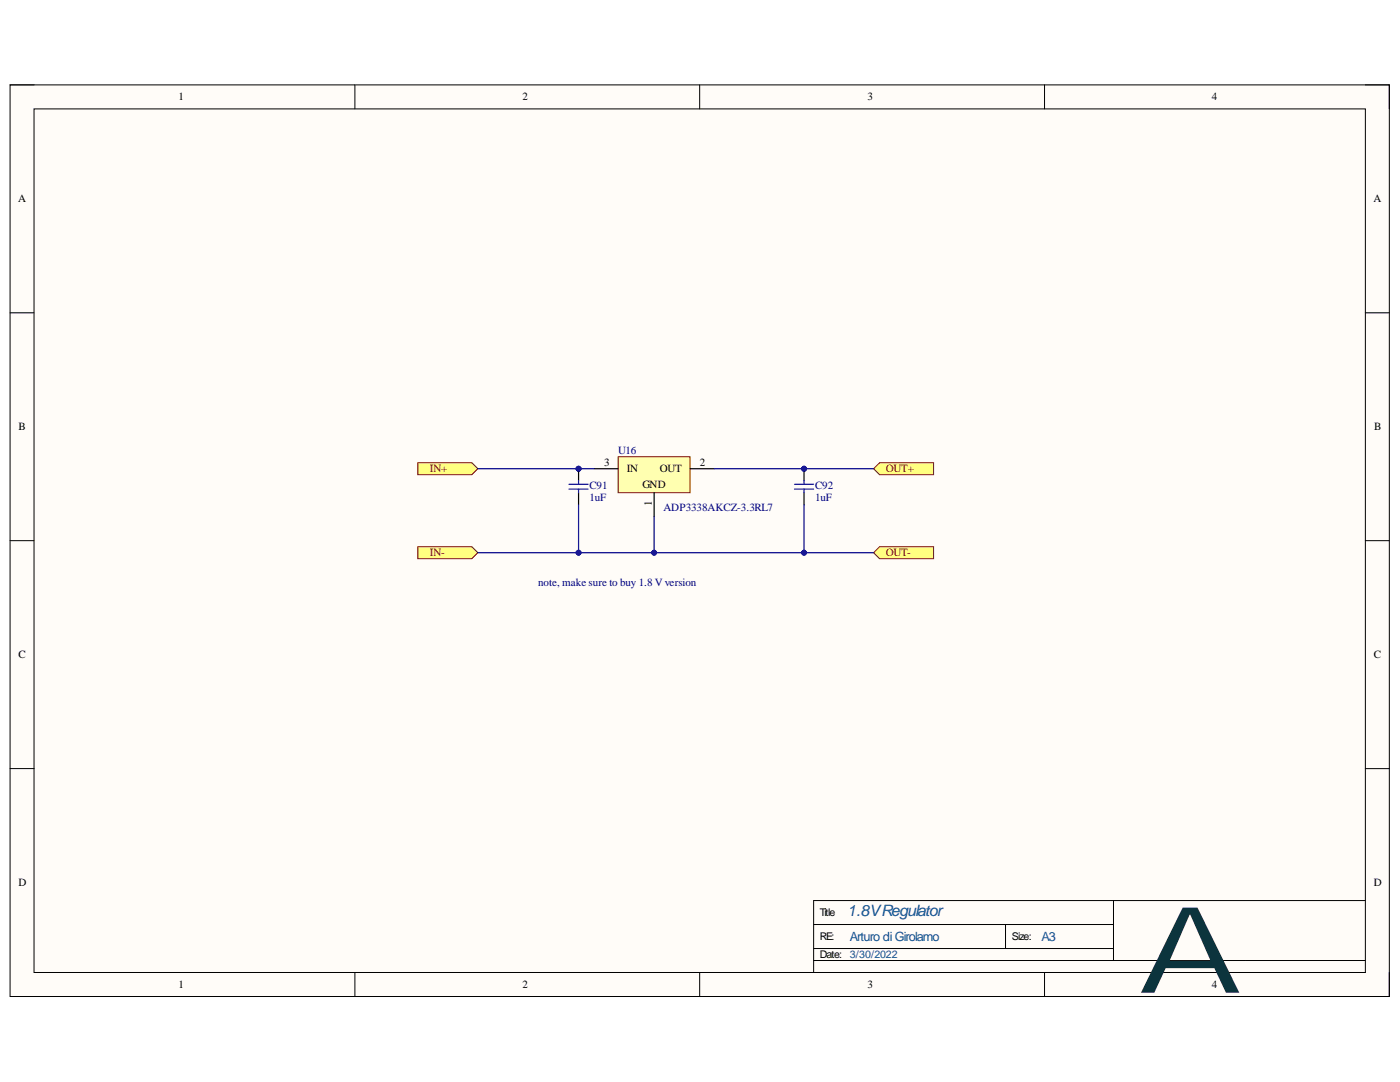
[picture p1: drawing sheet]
<svg xmlns="http://www.w3.org/2000/svg" width="279mm" height="216mm" viewBox="0 0 279 216" stroke-linecap="round" stroke-linejoin="round" font-family="sans-serif">
<path d="M2 16.9h275.3v181.9h-275.3z" fill-rule="evenodd" fill="#fffcf8"/>
<path d="M2 16.9h275.3v181.9h-275.3z" fill="none" stroke="#000" stroke-width=".2"/>
<path d="M6.8 21.7h265.7v172.3h-265.7z" fill-rule="evenodd" fill="#fffcf8"/>
<g fill="none" stroke="#000" stroke-width=".2">
<path d="M2 16.9h4.8M70.8 16.9v4.8M139.6 16.9v4.8M208.5 16.9v4.8M272.5 16.9h4.8v4.8M6.8 21.7h265.7v172.3h-265.7zM2 62.4h4.8M272.5 62.4h4.8M2 107.9h4.8M272.5 107.9h4.8M2 153.4h4.8M272.5 153.4h4.8"/>
<path d="M222.2 179.7v12M272.5 179.7h-110.1v14.3M70.8 194v4.8M139.6 194v4.8M162.4 184.5h59.8M162.4 191.7h110.1M162.4 189.3h59.8M200.7 184.5v4.8M208.5 194v4.8M277.3 194v4.8"/>
</g>
<path d="M123.4 91.1h14.3v7.2h-14.3z" fill-rule="evenodd" fill="#ffffb0"/>
<path d="M123.4 91.1h14.3v7.2h-14.3z" fill="none" stroke="#800000" stroke-width=".2"/>
<path d="M118.6 93.5h4.8M130.5 98.3v4.8M137.7 93.5h4.8" fill="none" stroke="#000" stroke-width=".24"/>
<circle cx="115.5" cy="93.5" r=".48" fill="#000080"/>
<circle cx="115.5" cy="93.5" r=".48" fill="none" stroke="#000080" stroke-width=".2"/>
<path d="M115.5 93.5v2.4M115.5 98.3v2.4" fill="none" stroke="#000" stroke-width=".24"/>
<circle cx="115.5" cy="93.5" r=".48" fill="#000080"/>
<circle cx="115.5" cy="93.5" r=".48" fill="none" stroke="#000080" stroke-width=".2"/>
<path d="M113.5 96.6h3.9M113.5 97.6h3.9M115.5 95.9v.7M115.5 97.6v.7" fill="none" stroke="#00f" stroke-width=".24"/>
<circle cx="160.5" cy="93.5" r=".48" fill="#000080"/>
<circle cx="160.5" cy="93.5" r=".48" fill="none" stroke="#000080" stroke-width=".2"/>
<path d="M160.5 93.5v2.4M160.5 98.3v2.4" fill="none" stroke="#000" stroke-width=".24"/>
<circle cx="160.5" cy="93.5" r=".48" fill="#000080"/>
<circle cx="160.5" cy="93.5" r=".48" fill="none" stroke="#000080" stroke-width=".2"/>
<path d="M158.5 96.6h3.9M158.5 97.6h3.9M160.5 95.9v.7M160.5 97.6v.7" fill="none" stroke="#00f" stroke-width=".24"/>
<path d="M83.4 92.3h10.8l1.2 1.2-1.2 1.2h-10.8z" fill-rule="evenodd" fill="#ffff80"/>
<path d="M83.4 92.3h10.8l1.2 1.2-1.2 1.2h-10.8z" fill="none" stroke="#800000" stroke-width=".2"/>
<path d="M174.3 110.3l1.2-1.2h10.8v2.4h-10.8z" fill-rule="evenodd" fill="#ffff80"/>
<path d="M174.3 110.3l1.2-1.2h10.8v2.4h-10.8z" fill="none" stroke="#800000" stroke-width=".2"/>
<path d="M174.3 93.5l1.2-1.2h10.8v2.4h-10.8z" fill-rule="evenodd" fill="#ffff80"/>
<path d="M174.3 93.5l1.2-1.2h10.8v2.4h-10.8z" fill="none" stroke="#800000" stroke-width=".2"/>
<path d="M83.4 109.1h10.8l1.2 1.2-1.2 1.2h-10.8z" fill-rule="evenodd" fill="#ffff80"/>
<path d="M83.4 109.1h10.8l1.2 1.2-1.2 1.2h-10.8z" fill="none" stroke="#800000" stroke-width=".2"/>
<path d="M142.5 93.5h31.8" fill="none" stroke="#000080" stroke-width=".24"/>
<circle cx="160.5" cy="93.5" r=".48" fill="#000080"/>
<circle cx="160.5" cy="93.5" r=".48" fill="none" stroke="#000080" stroke-width=".2"/>
<path d="M95.4 110.3h78.9" fill="none" stroke="#000080" stroke-width=".24"/>
<circle cx="115.5" cy="110.3" r=".48" fill="#000080"/>
<circle cx="115.5" cy="110.3" r=".48" fill="none" stroke="#000080" stroke-width=".2"/>
<circle cx="130.5" cy="110.3" r=".48" fill="#000080"/>
<circle cx="130.5" cy="110.3" r=".48" fill="none" stroke="#000080" stroke-width=".2"/>
<circle cx="160.5" cy="110.3" r=".48" fill="#000080"/>
<circle cx="160.5" cy="110.3" r=".48" fill="none" stroke="#000080" stroke-width=".2"/>
<path d="M95.4 93.5h23.2" fill="none" stroke="#000080" stroke-width=".24"/>
<circle cx="115.5" cy="93.5" r=".48" fill="#000080"/>
<circle cx="115.5" cy="93.5" r=".48" fill="none" stroke="#000080" stroke-width=".2"/>
<path d="M115.5 100.7v9.6" fill="none" stroke="#000080" stroke-width=".24"/>
<circle cx="115.5" cy="110.3" r=".48" fill="#000080"/>
<circle cx="115.5" cy="110.3" r=".48" fill="none" stroke="#000080" stroke-width=".2"/>
<path d="M130.5 103.1v7.2" fill="none" stroke="#000080" stroke-width=".24"/>
<circle cx="130.5" cy="110.3" r=".48" fill="#000080"/>
<circle cx="130.5" cy="110.3" r=".48" fill="none" stroke="#000080" stroke-width=".2"/>
<path d="M160.5 100.7v9.6" fill="none" stroke="#000080" stroke-width=".24"/>
<circle cx="160.5" cy="110.3" r=".48" fill="#000080"/>
<circle cx="160.5" cy="110.3" r=".48" fill="none" stroke="#000080" stroke-width=".2"/>
<text font-size="23.9" fill="#0c343d" x="227.1" y="198.1">A</text>
<text font-size="3.1" fill="#0b5394" x="169.1" y="182.8">1.8VRegulator</text>
<g font-size="2.5" fill="#0b5394">
<text x="169.6" y="187.8">Arturo di Girolamo</text>
<text x="207.8" y="187.8">A3</text>
</g>
<g font-size="2.2">
<text x="35.6" y="20">1</text>
<text x="104.3" y="20">2</text>
<text x="173.1" y="20">3</text>
<text x="241.9" y="20">4</text>
<text x="3.6" y="40.4">A</text>
<text x="274.1" y="40.4">A</text>
<text x="3.7" y="85.9">B</text>
<text x="274.3" y="85.9">B</text>
<text x="120.6" y="93">3</text>
<text x="125.1" y="94.3">IN</text>
<text x="131.7" y="94.3">OUT</text>
<text x="139.6" y="93">2</text>
<text x="128.2" y="97.3">GND</text>
<text x="130.1" y="101" transform="rotate(-90 130.1 101)">1</text>
<text x="3.7" y="131.3">C</text>
<text x="274.2" y="131.3">C</text>
<text x="3.7" y="176.8">D</text>
<text x="274.2" y="176.8">D</text>
<text x="35.6" y="197.2">1</text>
<text x="104.3" y="197.2">2</text>
<text x="173.1" y="197.2">3</text>
<text x="241.9" y="197.2">4</text>
</g>
<g font-size="2.2" fill="#800000">
<text x="85.8" y="94.3">IN+</text>
<text x="176.8" y="94.3">OUT+</text>
<text x="85.8" y="111">IN-</text>
<text x="176.8" y="111">OUT-</text>
</g>
<g font-size="2.2" fill="#000080">
<text x="123.4" y="90.6">U16</text>
<text x="117.6" y="97.6">C91</text>
<text x="117.6" y="99.9">1uF</text>
<text x="132.4" y="101.9">ADP3338AKCZ-3.3RL7</text>
<text x="162.7" y="97.6">C92</text>
<text x="162.7" y="99.9">1uF</text>
<text x="107.4" y="116.9">note, make sure to buy 1.8 V version</text>
</g>
<g font-size="2.1">
<text x="163.6" y="182.8">Title</text>
<text x="163.6" y="191.2">Date:</text>
<text x="163.6" y="187.6">RE:</text>
<text x="201.9" y="187.6">Size:</text>
</g>
<text font-size="2.1" fill="#0b5394" x="169.6" y="191.2">3/30/2022</text>
</svg>
